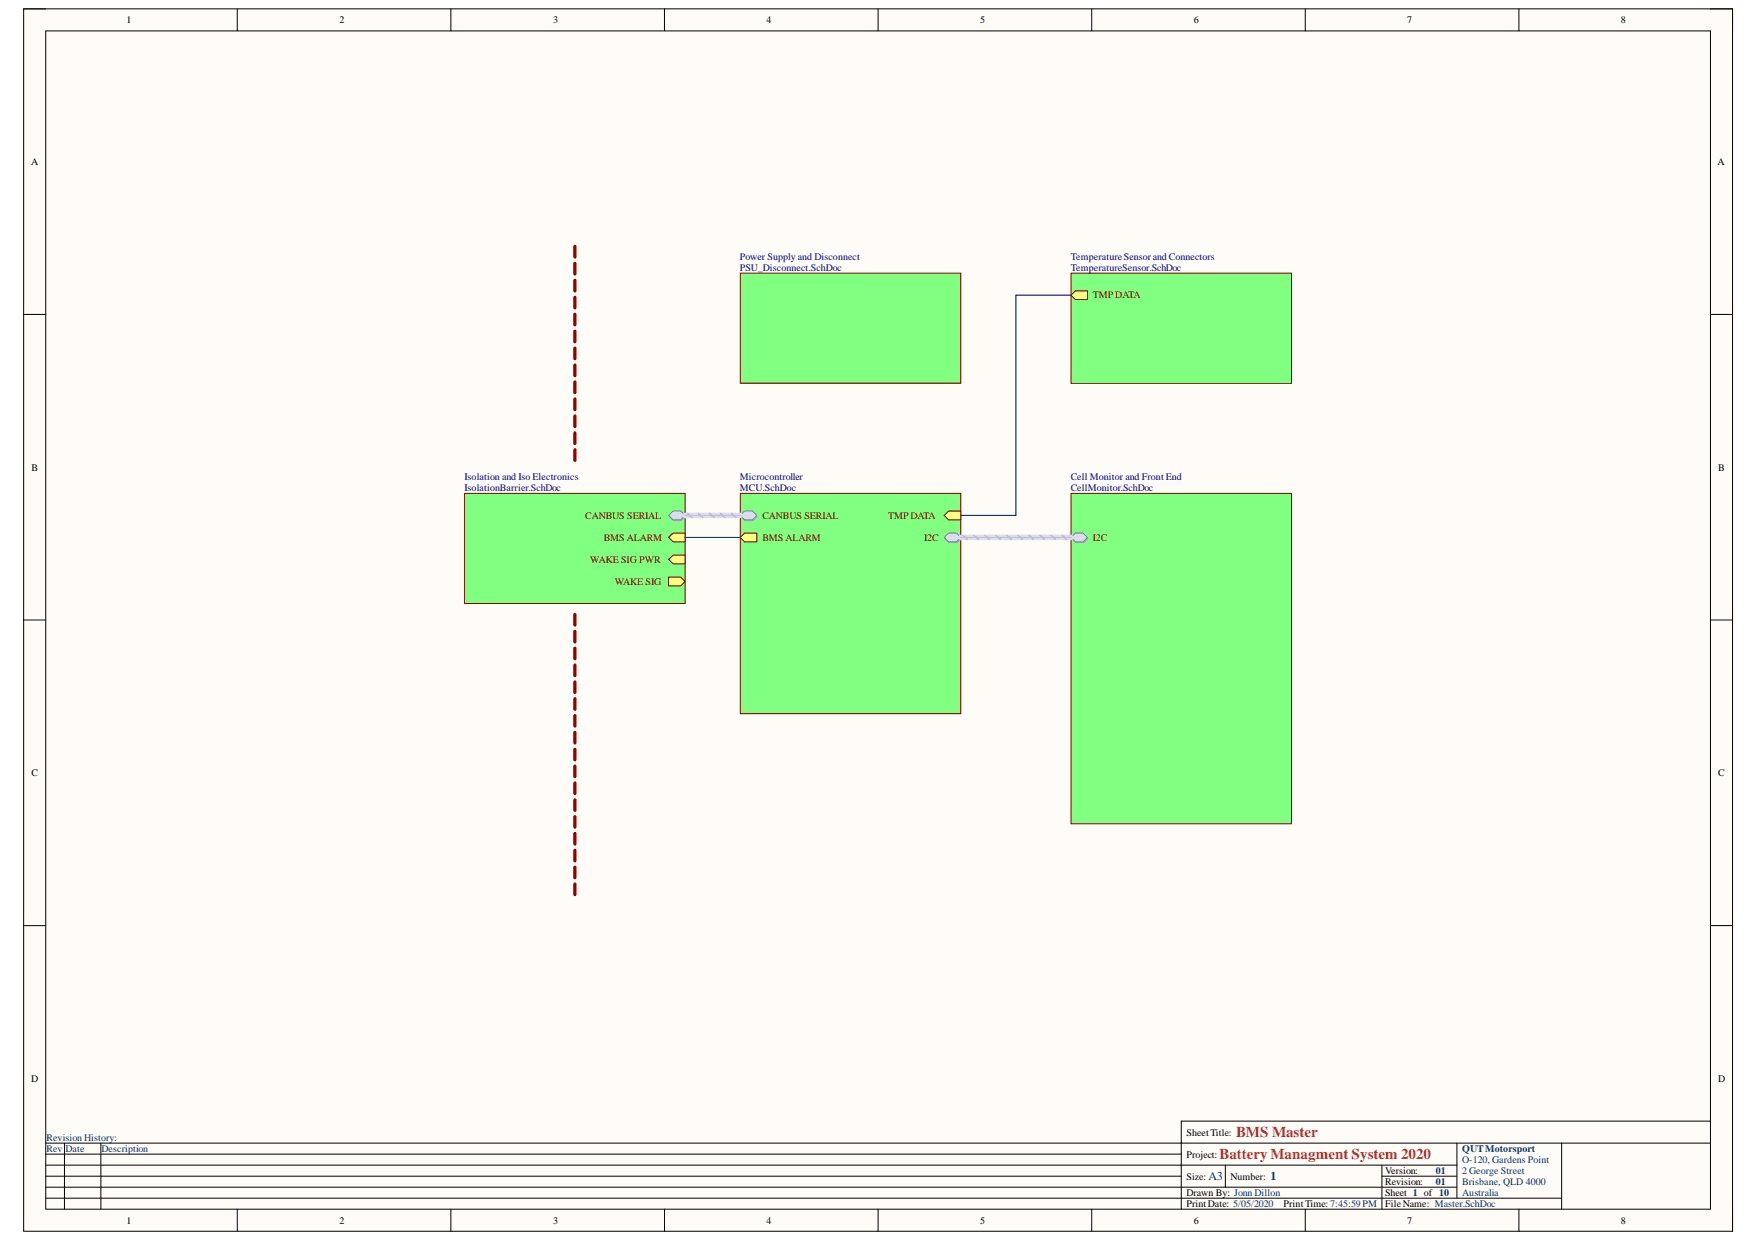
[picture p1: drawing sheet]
<svg xmlns="http://www.w3.org/2000/svg" width="297mm" height="210mm" viewBox="0 0 297 210" stroke-linecap="round" stroke-linejoin="round" font-family="sans-serif">
<path d="M4 1.5h288.9v206.8h-288.9z" fill-rule="evenodd" fill="#fffcf8"/>
<path d="M4 1.5h288.9v206.8h-288.9z" fill="none" stroke="#000" stroke-width=".17"/>
<path d="M7.7 5.2h281.5v199.3h-281.5z" fill-rule="evenodd" fill="#fffcf8"/>
<g fill="none" stroke="#000" stroke-width=".17">
<path d="M4 1.5h3.7M7.7 5.2h281.5v199.3h-281.5zM40.1 1.5v3.7M76.2 1.5v3.7M112.3 1.5v3.7M148.4 1.5v3.7M184.6 1.5v3.7M220.7 1.5v3.7M256.8 1.5v3.7M289.2 1.5h3.7v3.7M4 53.2h3.7M289.2 53.2h3.7"/>
<path d="M4 104.9h3.7M289.2 104.9h3.7M4 156.6h3.7M289.2 156.6h3.7M7.7 193.3h281.5M7.7 197.1h238.6M7.7 195.2h192M7.7 198.9h192M10.9 193.3v11.2M17.1 193.3v11.2M207.2 197.1v3.7M233.6 197.1v7.4"/>
<path d="M233.6 198.9h12.7M246.3 193.3v9.4M264 193.3v11.2M289.2 189.6h-89.5v14.9M7.7 202.7h256.3M7.7 200.8h238.6M40.1 204.5v3.8M76.2 204.5v3.8M112.3 204.5v3.8M148.4 204.5v3.8M184.6 204.5v3.8M220.7 204.5v3.8"/>
<path d="M256.8 204.5v3.8M292.9 204.5v3.8"/>
</g>
<path d="M78.6 83.5h37.2v18.6h-37.2z" fill-rule="evenodd" fill="#80ff80"/>
<path d="M78.6 83.5h37.2v18.6h-37.2z" fill="none" stroke="#800000" stroke-width=".17"/>
<path d="M113 94.6l.8-.7h2v1.5h-2z" fill-rule="evenodd" fill="#ffff80"/>
<path d="M113 94.6l.8-.7h2v1.5h-2z" fill="none" stroke="#800000" stroke-width=".17"/>
<path d="M113 90.9l.8-.7h2v1.5h-2z" fill-rule="evenodd" fill="#ffff80"/>
<path d="M113 90.9l.8-.7h2v1.5h-2z" fill="none" stroke="#800000" stroke-width=".17"/>
<path d="M113 97.6h2.1l.7 .8-.7 .7h-2.1z" fill-rule="evenodd" fill="#ffff80"/>
<path d="M113 97.6h2.1l.7 .8-.7 .7h-2.1z" fill="none" stroke="#800000" stroke-width=".17"/>
<path d="M113.1 87.4l.8-.8h1.3l.7 .8-.7 .7h-1.3z" fill-rule="evenodd" fill="#bac0ca"/>
<path d="M113.1 87.4l.8-.8h1.3l.7 .8-.7 .7h-1.3z" fill="none" stroke="#a6acb6" stroke-width=".17"/>
<path d="M113 87.2l.8-.8h1.3l.7 .8-.7 .7h-1.3z" fill-rule="evenodd" fill="#d5e4ff"/>
<path d="M113 87.2l.8-.8h1.3l.7 .8-.7 .7h-1.3z" fill="none" stroke="#71809b" stroke-width=".17"/>
<path d="M125.2 83.5h37.2v37.2h-37.2z" fill-rule="evenodd" fill="#80ff80"/>
<path d="M125.2 83.5h37.2v37.2h-37.2z" fill="none" stroke="#800000" stroke-width=".17"/>
<path d="M159.7 91.1l.8-.8h1.3l.7 .8-.7 .7h-1.3z" fill-rule="evenodd" fill="#bac0ca"/>
<path d="M159.7 91.1l.8-.8h1.3l.7 .8-.7 .7h-1.3z" fill="none" stroke="#a6acb6" stroke-width=".17"/>
<path d="M159.6 90.9l.8-.7h1.3l.7 .7-.7 .8h-1.3z" fill-rule="evenodd" fill="#d5e4ff"/>
<path d="M159.6 90.9l.8-.7h1.3l.7 .7-.7 .8h-1.3z" fill="none" stroke="#71809b" stroke-width=".17"/>
<path d="M125.2 87.4l.8-.8h1.3l.7 .8-.7 .7h-1.3z" fill-rule="evenodd" fill="#bac0ca"/>
<path d="M125.2 87.4l.8-.8h1.3l.7 .8-.7 .7h-1.3z" fill="none" stroke="#a6acb6" stroke-width=".17"/>
<path d="M125.2 87.2l.7-.8h1.3l.7 .8-.7 .7h-1.3z" fill-rule="evenodd" fill="#d5e4ff"/>
<path d="M125.2 87.2l.7-.8h1.3l.7 .8-.7 .7h-1.3z" fill="none" stroke="#71809b" stroke-width=".17"/>
<path d="M125.2 90.9l.7-.7h2v1.5h-2z" fill-rule="evenodd" fill="#ffff80"/>
<path d="M125.2 90.9l.7-.7h2v1.5h-2z" fill="none" stroke="#800000" stroke-width=".17"/>
<path d="M159.6 87.2l.8-.8h2v1.5h-2z" fill-rule="evenodd" fill="#ffff80"/>
<path d="M159.6 87.2l.8-.8h2v1.5h-2z" fill="none" stroke="#800000" stroke-width=".17"/>
<path d="M181.1 83.5h37.2v55.8h-37.2z" fill-rule="evenodd" fill="#80ff80"/>
<path d="M181.1 83.5h37.2v55.8h-37.2z" fill="none" stroke="#800000" stroke-width=".17"/>
<path d="M181.2 91.1l.7-.8h1.3l.8 .8-.8 .7h-1.3z" fill-rule="evenodd" fill="#bac0ca"/>
<path d="M181.2 91.1l.7-.8h1.3l.8 .8-.8 .7h-1.3z" fill="none" stroke="#a6acb6" stroke-width=".17"/>
<path d="M181.1 90.9l.7-.7h1.3l.8 .7-.8 .8h-1.3z" fill-rule="evenodd" fill="#d5e4ff"/>
<path d="M181.1 90.9l.7-.7h1.3l.8 .7-.8 .8h-1.3z" fill="none" stroke="#71809b" stroke-width=".17"/>
<path d="M125.2 46.2h37.2v18.6h-37.2z" fill-rule="evenodd" fill="#80ff80"/>
<path d="M125.2 46.2h37.2v18.6h-37.2z" fill="none" stroke="#800000" stroke-width=".17"/>
<path d="M181.1 46.2h37.2v18.6h-37.2z" fill-rule="evenodd" fill="#80ff80"/>
<path d="M181.1 46.2h37.2v18.6h-37.2z" fill="none" stroke="#800000" stroke-width=".17"/>
<path d="M181.1 49.9l.7-.7h2.1v1.5h-2.1z" fill-rule="evenodd" fill="#ffff80"/>
<path d="M181.1 49.9l.7-.7h2.1v1.5h-2.1z" fill="none" stroke="#800000" stroke-width=".17"/>
<g fill="none" stroke="#980000" stroke-width=".56">
<path d="M97.2 41.7v1.8M97.2 44.6v1.7M97.2 47.4v1.8M97.2 50.3v1.8M97.2 53.2v1.7M97.2 56v1.8M97.2 58.9v1.8M97.2 61.7v1.8M97.2 64.6v1.8M97.2 67.5v1.8M97.2 70.3v1.8M97.2 73.2v1.8"/>
<path d="M97.2 76.1v1.8M97.2 103.9v1.8M97.2 106.8v1.8M97.2 109.6v1.8M97.2 112.5v1.8M97.2 115.3v1.8M97.2 118.2v1.8M97.2 121v1.8M97.2 123.9v1.8M97.2 126.7v1.8M97.2 129.6v1.8M97.2 132.4v1.8"/>
<path d="M97.2 135.3v1.8M97.2 138.1v1.8M97.2 141v1.8M97.2 143.8v1.8M97.2 146.7v1.8M97.2 149.5v1.8"/>
</g>
<path d="M181.1 49.9h-9.3v37.3h-9.4M115.8 90.9h9.4" fill="none" stroke="#000080" stroke-width=".19"/>
<path d="M115.8 87.2h9.4M162.4 90.9h18.7" fill="none" stroke="#cbdaff" stroke-width=".93"/>
<g fill="none" stroke="#adbce7" stroke-width=".28">
<path d="M116.2 86.9l.8 .6M118.1 86.9l.7 .6M119.9 86.9l.8 .6M121.8 86.9l.7 .6M123.7 86.9l.7 .6M162.8 90.6l.7 .6M164.7 90.6l.7 .6M166.5 90.6l.8 .6M168.4 90.6l.7 .6M170.3 90.6l.7 .6M172.1 90.6l.8 .6M174 90.6l.7 .6"/>
<path d="M175.8 90.6l.8 .6M177.7 90.6l.8 .6M179.6 90.6l.7 .6"/>
</g>
<path d="M115.8 87.2h9.4M162.4 90.9h18.7" fill="none" stroke="#adbce7" stroke-width=".19"/>
<g font-size="2.5" fill="#cc4125">
<text x="206.2" y="196">Battery Managment System 2020</text>
<text x="209" y="192.3">BMS Master</text>
</g>
<g font-size="2" fill="#073763">
<text x="204.3" y="199.6">A3</text>
<text x="214.8" y="199.6">1</text>
</g>
<g font-size="1.7">
<text x="21.4" y="3.9">1</text>
<text x="57.4" y="3.9">2</text>
<text x="93.5" y="3.9">3</text>
<text x="129.6" y="3.9">4</text>
<text x="165.7" y="3.9">5</text>
<text x="201.9" y="3.9">6</text>
<text x="237.9" y="3.9">7</text>
<text x="274" y="3.9">8</text>
<text x="5.2" y="27.9">A</text>
<text x="290.4" y="27.9">A</text>
<text x="5.3" y="79.6">B</text>
<text x="290.5" y="79.6">B</text>
<text x="5.3" y="131.3">C</text>
<text x="290.5" y="131.3">C</text>
<text x="5.2" y="182.9">D</text>
<text x="290.5" y="182.9">D</text>
<text x="200.6" y="195.8">Project:</text>
<text x="200.6" y="192.1">SheetTitle:</text>
<text x="200.6" y="199.5">Size:</text>
<text x="200.6" y="202.3">Drawn By: Jonn Dillon</text>
<text x="208" y="199.5">Number:</text>
<text x="234.2" y="200.4">Revision:</text>
<text x="234.2" y="202.3">Sheet 1 of 10</text>
<text x="234.2" y="198.6">Version:</text>
<text x="21.4" y="207">1</text>
<text x="57.4" y="207">2</text>
<text x="93.5" y="207">3</text>
<text x="129.6" y="207">4</text>
<text x="165.7" y="207">5</text>
<text x="200.6" y="204.2">PrintDate: 5/05/2020</text>
<text x="201.9" y="207">6</text>
<text x="217" y="204.2">PrintTime: 7:45:59 PM</text>
<text x="234.2" y="204.2">FileName: Master.SchDoc</text>
<text x="237.9" y="207">7</text>
<text x="274" y="207">8</text>
</g>
<g font-size="1.7" fill="#000080">
<text x="125.1" y="44">Power Supply and Disconnect</text>
<text x="125.1" y="45.8">PSU_Disconnect.SchDoc</text>
<text x="181" y="44">TemperatureSensorand Connectors</text>
<text x="181" y="45.8">TemperatureSensor.SchDoc</text>
<text x="78.5" y="81.2">Isolation and Iso Electronics</text>
<text x="78.5" y="83.1">IsolationBarrier.SchDoc</text>
<text x="125.1" y="81.2">Microcontroller</text>
<text x="125.1" y="83.1">MCU.SchDoc</text>
<text x="181" y="81.2">Cell Monitor and Front End</text>
<text x="181" y="83.1">CellMonitor.SchDoc</text>
</g>
<g font-size="1.7" fill="#800000">
<text x="184.8" y="50.5">TMP DATA</text>
<text x="98.9" y="87.8">CANBUS SERIAL</text>
<text x="128.9" y="87.8">CANBUS SERIAL</text>
<text x="150.1" y="87.8">TMP DATA</text>
<text x="99.8" y="95.2">WAKE SIG PWR</text>
<text x="102.1" y="91.5">BMS ALARM</text>
<text x="128.9" y="91.5">BMS ALARM</text>
<text x="156.2" y="91.5">I2C</text>
<text x="184.8" y="91.5">I2C</text>
<text x="103.9" y="99">WAKE SIG</text>
</g>
<g font-size="1.7" fill="#073763">
<text x="7.9" y="194.9">Rev</text>
<text x="7.9" y="193">Revision History:</text>
<text x="11.1" y="194.9">Date</text>
<text x="17.2" y="194.9">Description</text>
<text x="247.2" y="194.9">QUTMotorsport</text>
<text x="247.2" y="196.7">O-120, Gardens Point</text>
<text x="242.7" y="200.4">01</text>
<text x="242.7" y="198.6">01</text>
<text x="247.2" y="198.6">2 George Street</text>
<text x="247.2" y="200.4">Brisbane, QLD 4000</text>
<text x="247.2" y="202.3">Australia</text>
</g>
</svg>
